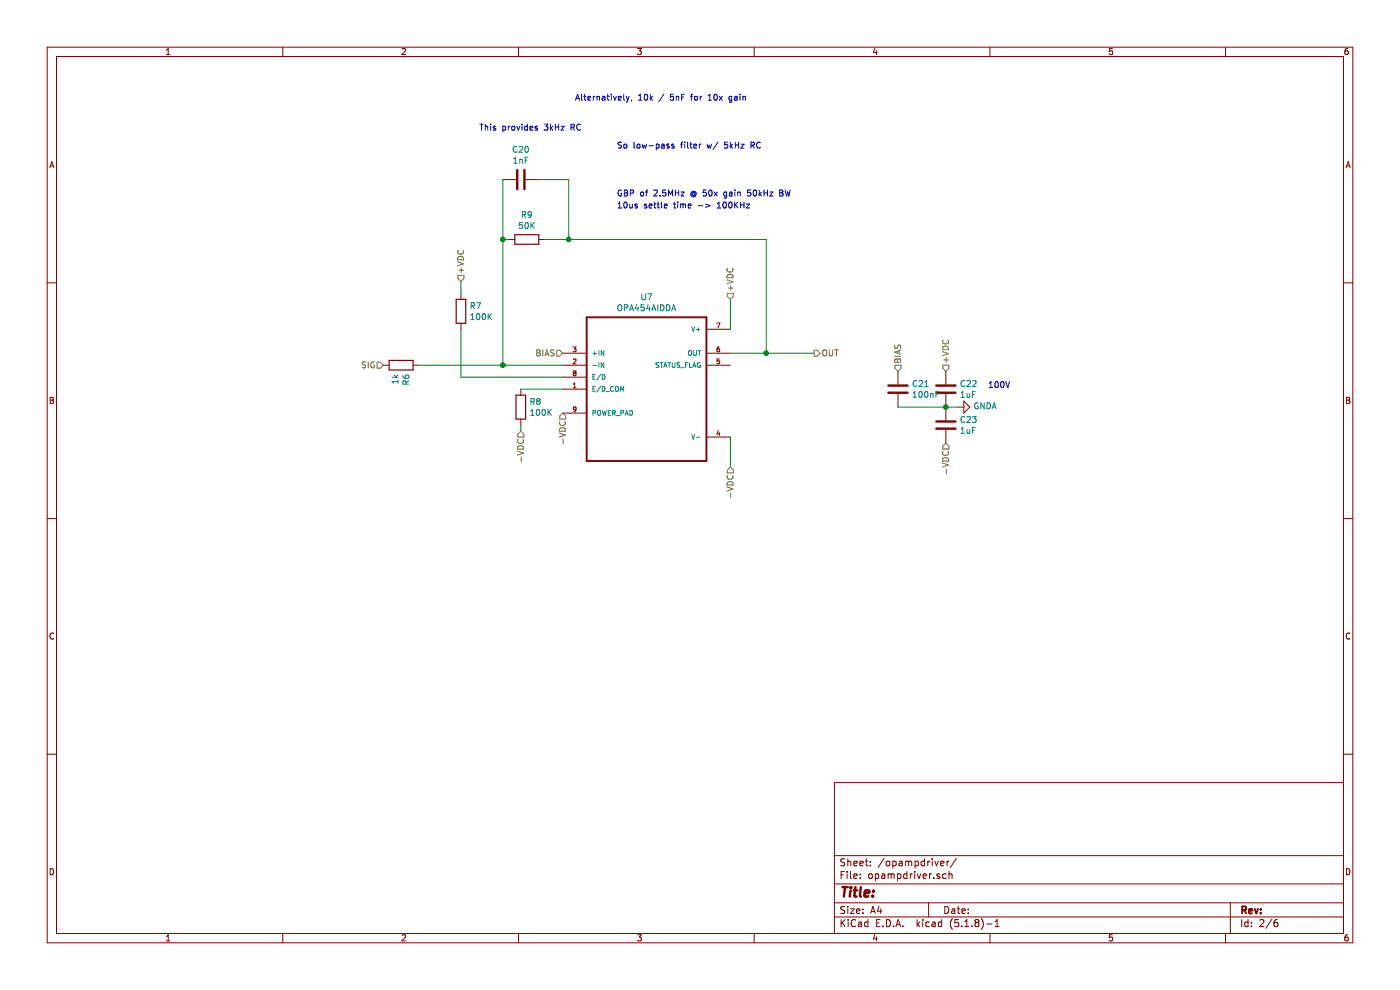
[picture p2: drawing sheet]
EESchema Schematic File Version 4
EELAYER 30 0
EELAYER END
$Descr A4 11693 8268
encoding utf-8
Sheet 2 6
Title ""
Date ""
Rev ""
Comp ""
Comment1 ""
Comment2 ""
Comment3 ""
Comment4 ""
$EndDescr
$Comp
L piezodriver-rescue:OPA454AIDDA-OPA454AIDDA U7
U 1 1
P 5400 3250
AR Path="/5F766B9F/5F766E94" Ref="U7"  Part="1" 
AR Path="/5F77FFF7/5F766E94" Ref="U8"  Part="1" 
AR Path="/5F7806A5/5F766E94" Ref="U9"  Part="1" 
AR Path="/5F780C51/5F766E94" Ref="U10"  Part="1" 
AR Path="/5FB27682/5F766E94" Ref="U11"  Part="1" 
AR Path="/5F766E94" Ref="U?"  Part="1" 
F 0 "U7" H 5400 4020 50  0000 C CNN
F 1 "OPA454AIDDA" H 5400 3929 50  0000 C CNN
F 2 "VREG_LM5017MR:NOPB" H 5400 3250 50  0001 L BNN
F 3 "" H 5400 3250 50  0001 C CNN
	1    5400 3250
	1    0    0    -1  
$EndComp
Text HLabel 6100 2500 1    50   Input ~ 0
+VDC
Text HLabel 6100 3900 3    50   Input ~ 0
-VDC
Wire Wire Line
	6100 2500 6100 2750
Wire Wire Line
	6100 3900 6100 3650
$Comp
L Device:R R7
U 1 1
P 3850 2600
AR Path="/5F766B9F/5F77303F" Ref="R7"  Part="1" 
AR Path="/5F77FFF7/5F77303F" Ref="R11"  Part="1" 
AR Path="/5F7806A5/5F77303F" Ref="R15"  Part="1" 
AR Path="/5F780C51/5F77303F" Ref="R19"  Part="1" 
AR Path="/5FB27682/5F77303F" Ref="R23"  Part="1" 
F 0 "R7" H 3920 2646 50  0000 L CNN
F 1 "100K" H 3920 2555 50  0000 L CNN
F 2 "Resistor_SMD:R_0805_2012Metric_Pad1.20x1.40mm_HandSolder" V 3780 2600 50  0001 C CNN
F 3 "~" H 3850 2600 50  0001 C CNN
	1    3850 2600
	1    0    0    -1  
$EndComp
Wire Wire Line
	3850 2750 3850 3150
$Comp
L Device:R R8
U 1 1
P 4350 3400
AR Path="/5F766B9F/5F774C71" Ref="R8"  Part="1" 
AR Path="/5F77FFF7/5F774C71" Ref="R12"  Part="1" 
AR Path="/5F7806A5/5F774C71" Ref="R16"  Part="1" 
AR Path="/5F780C51/5F774C71" Ref="R20"  Part="1" 
AR Path="/5FB27682/5F774C71" Ref="R24"  Part="1" 
F 0 "R8" H 4420 3446 50  0000 L CNN
F 1 "100K" H 4420 3355 50  0000 L CNN
F 2 "Resistor_SMD:R_0805_2012Metric_Pad1.20x1.40mm_HandSolder" V 4280 3400 50  0001 C CNN
F 3 "~" H 4350 3400 50  0001 C CNN
	1    4350 3400
	1    0    0    -1  
$EndComp
Wire Wire Line
	4350 3250 4700 3250
Text HLabel 3850 2350 1    50   Input ~ 0
+VDC
Text HLabel 4350 3600 3    50   Input ~ 0
-VDC
Wire Wire Line
	4350 3550 4350 3600
Wire Wire Line
	3850 2450 3850 2350
Text HLabel 4700 2950 0    50   Input ~ 0
BIAS
Wire Wire Line
	3850 3150 4700 3150
$Comp
L Device:R R9
U 1 1
P 4400 2000
AR Path="/5F766B9F/5F778502" Ref="R9"  Part="1" 
AR Path="/5F77FFF7/5F778502" Ref="R13"  Part="1" 
AR Path="/5F7806A5/5F778502" Ref="R17"  Part="1" 
AR Path="/5F780C51/5F778502" Ref="R21"  Part="1" 
AR Path="/5FB27682/5F778502" Ref="R25"  Part="1" 
F 0 "R9" V 4193 2000 50  0000 C CNN
F 1 "50K" V 4284 2000 50  0000 C CNN
F 2 "Resistor_SMD:R_0805_2012Metric_Pad1.20x1.40mm_HandSolder" V 4330 2000 50  0001 C CNN
F 3 "~" H 4400 2000 50  0001 C CNN
	1    4400 2000
	0    1    1    0   
$EndComp
Wire Wire Line
	4200 2000 4250 2000
Wire Wire Line
	4550 2000 4750 2000
Wire Wire Line
	6400 2000 6400 2950
Wire Wire Line
	6400 2950 6100 2950
Connection ~ 6400 2950
$Comp
L Device:C C20
U 1 1
P 4350 1500
AR Path="/5F766B9F/5F77B48A" Ref="C20"  Part="1" 
AR Path="/5F77FFF7/5F77B48A" Ref="C24"  Part="1" 
AR Path="/5F7806A5/5F77B48A" Ref="C28"  Part="1" 
AR Path="/5F780C51/5F77B48A" Ref="C32"  Part="1" 
AR Path="/5FB27682/5F77B48A" Ref="C36"  Part="1" 
F 0 "C20" V 4098 1500 50  0000 C CNN
F 1 "1nF" V 4189 1500 50  0000 C CNN
F 2 "Capacitor_SMD:C_0805_2012Metric_Pad1.18x1.45mm_HandSolder" H 4388 1350 50  0001 C CNN
F 3 "~" H 4350 1500 50  0001 C CNN
	1    4350 1500
	0    1    1    0   
$EndComp
Wire Wire Line
	4200 1500 4200 2000
Wire Wire Line
	4500 1500 4750 1500
Wire Wire Line
	4750 1500 4750 2000
Connection ~ 4750 2000
Wire Wire Line
	4750 2000 6400 2000
Text HLabel 6800 2950 2    50   Output ~ 0
OUT
Wire Wire Line
	6800 2950 6400 2950
Wire Wire Line
	4200 2000 4200 3050
Connection ~ 4200 2000
Wire Wire Line
	4200 3050 4700 3050
Connection ~ 4200 3050
Wire Wire Line
	3500 3050 4200 3050
Text HLabel 3200 3050 0    50   Input ~ 0
SIG
$Comp
L Device:R R6
U 1 1
P 3350 3050
AR Path="/5F766B9F/5F777658" Ref="R6"  Part="1" 
AR Path="/5F77FFF7/5F777658" Ref="R10"  Part="1" 
AR Path="/5F7806A5/5F777658" Ref="R14"  Part="1" 
AR Path="/5F780C51/5F777658" Ref="R18"  Part="1" 
AR Path="/5FB27682/5F777658" Ref="R22"  Part="1" 
F 0 "R6" H 3420 3096 50  0000 L CNN
F 1 "1k" H 3420 3005 50  0000 L CNN
F 2 "Resistor_SMD:R_0805_2012Metric_Pad1.20x1.40mm_HandSolder" V 3280 3050 50  0001 C CNN
F 3 "~" H 3350 3050 50  0001 C CNN
	1    3350 3050
	0    1    1    0   
$EndComp
Text Notes 5150 1650 0    50   ~ 0
GBP of 2.5MHz @ 50x gain 50kHz BW
Text Notes 5150 1750 0    50   ~ 0
10us settle time -> 100KHz
Text Notes 5150 1250 0    50   ~ 0
So low-pass filter w/ 5kHz RC
Text Notes 4000 1100 0    50   ~ 0
This provides 3kHz RC
Text Notes 4800 850  0    50   ~ 0
Alternatively, 10k / 5nF for 10x gain
$Comp
L Device:C C22
U 1 1
P 7900 3250
AR Path="/5F766B9F/5FABCDF0" Ref="C22"  Part="1" 
AR Path="/5F77FFF7/5FABCDF0" Ref="C26"  Part="1" 
AR Path="/5F7806A5/5FABCDF0" Ref="C30"  Part="1" 
AR Path="/5F780C51/5FABCDF0" Ref="C34"  Part="1" 
AR Path="/5FB27682/5FABCDF0" Ref="C38"  Part="1" 
F 0 "C22" H 8015 3296 50  0000 L CNN
F 1 "1uF" H 8015 3205 50  0000 L CNN
F 2 "Capacitor_SMD:C_0805_2012Metric_Pad1.18x1.45mm_HandSolder" H 7938 3100 50  0001 C CNN
F 3 "~" H 7900 3250 50  0001 C CNN
	1    7900 3250
	1    0    0    -1  
$EndComp
Text HLabel 7900 3100 1    50   Input ~ 0
+VDC
Text HLabel 7900 3700 3    50   Input ~ 0
-VDC
Text Notes 8250 3250 0    50   ~ 0
100V
Wire Wire Line
	7900 3400 8000 3400
$Comp
L Device:C C23
U 1 1
P 7900 3550
AR Path="/5F766B9F/5FADCEE5" Ref="C23"  Part="1" 
AR Path="/5F77FFF7/5FADCEE5" Ref="C27"  Part="1" 
AR Path="/5F7806A5/5FADCEE5" Ref="C31"  Part="1" 
AR Path="/5F780C51/5FADCEE5" Ref="C35"  Part="1" 
AR Path="/5FB27682/5FADCEE5" Ref="C39"  Part="1" 
F 0 "C23" H 8015 3596 50  0000 L CNN
F 1 "1uF" H 8015 3505 50  0000 L CNN
F 2 "Capacitor_SMD:C_0805_2012Metric_Pad1.18x1.45mm_HandSolder" H 7938 3400 50  0001 C CNN
F 3 "~" H 7900 3550 50  0001 C CNN
	1    7900 3550
	1    0    0    -1  
$EndComp
Connection ~ 7900 3400
$Comp
L Device:C C21
U 1 1
P 7500 3250
AR Path="/5F766B9F/5FADD8C5" Ref="C21"  Part="1" 
AR Path="/5F77FFF7/5FADD8C5" Ref="C25"  Part="1" 
AR Path="/5F7806A5/5FADD8C5" Ref="C29"  Part="1" 
AR Path="/5F780C51/5FADD8C5" Ref="C33"  Part="1" 
AR Path="/5FB27682/5FADD8C5" Ref="C37"  Part="1" 
F 0 "C21" H 7615 3296 50  0000 L CNN
F 1 "100nF" H 7615 3205 50  0000 L CNN
F 2 "Capacitor_SMD:C_0805_2012Metric_Pad1.18x1.45mm_HandSolder" H 7538 3100 50  0001 C CNN
F 3 "~" H 7500 3250 50  0001 C CNN
	1    7500 3250
	1    0    0    -1  
$EndComp
Text HLabel 7500 3100 1    50   Input ~ 0
BIAS
Wire Wire Line
	7500 3400 7900 3400
$Comp
L power:GNDA #PWR0104
U 1 1
P 8000 3400
AR Path="/5F766B9F/5FE041A1" Ref="#PWR0104"  Part="1" 
AR Path="/5F77FFF7/5FE041A1" Ref="#PWR0105"  Part="1" 
AR Path="/5F7806A5/5FE041A1" Ref="#PWR0106"  Part="1" 
AR Path="/5F780C51/5FE041A1" Ref="#PWR0107"  Part="1" 
AR Path="/5FB27682/5FE041A1" Ref="#PWR0108"  Part="1" 
F 0 "#PWR0104" H 8000 3150 50  0001 C CNN
F 1 "GNDA" V 8005 3272 50  0000 R CNN
F 2 "" H 8000 3400 50  0001 C CNN
F 3 "" H 8000 3400 50  0001 C CNN
	1    8000 3400
	0    -1   -1   0   
$EndComp
Text HLabel 4700 3450 3    50   Input ~ 0
-VDC
$EndSCHEMATC
